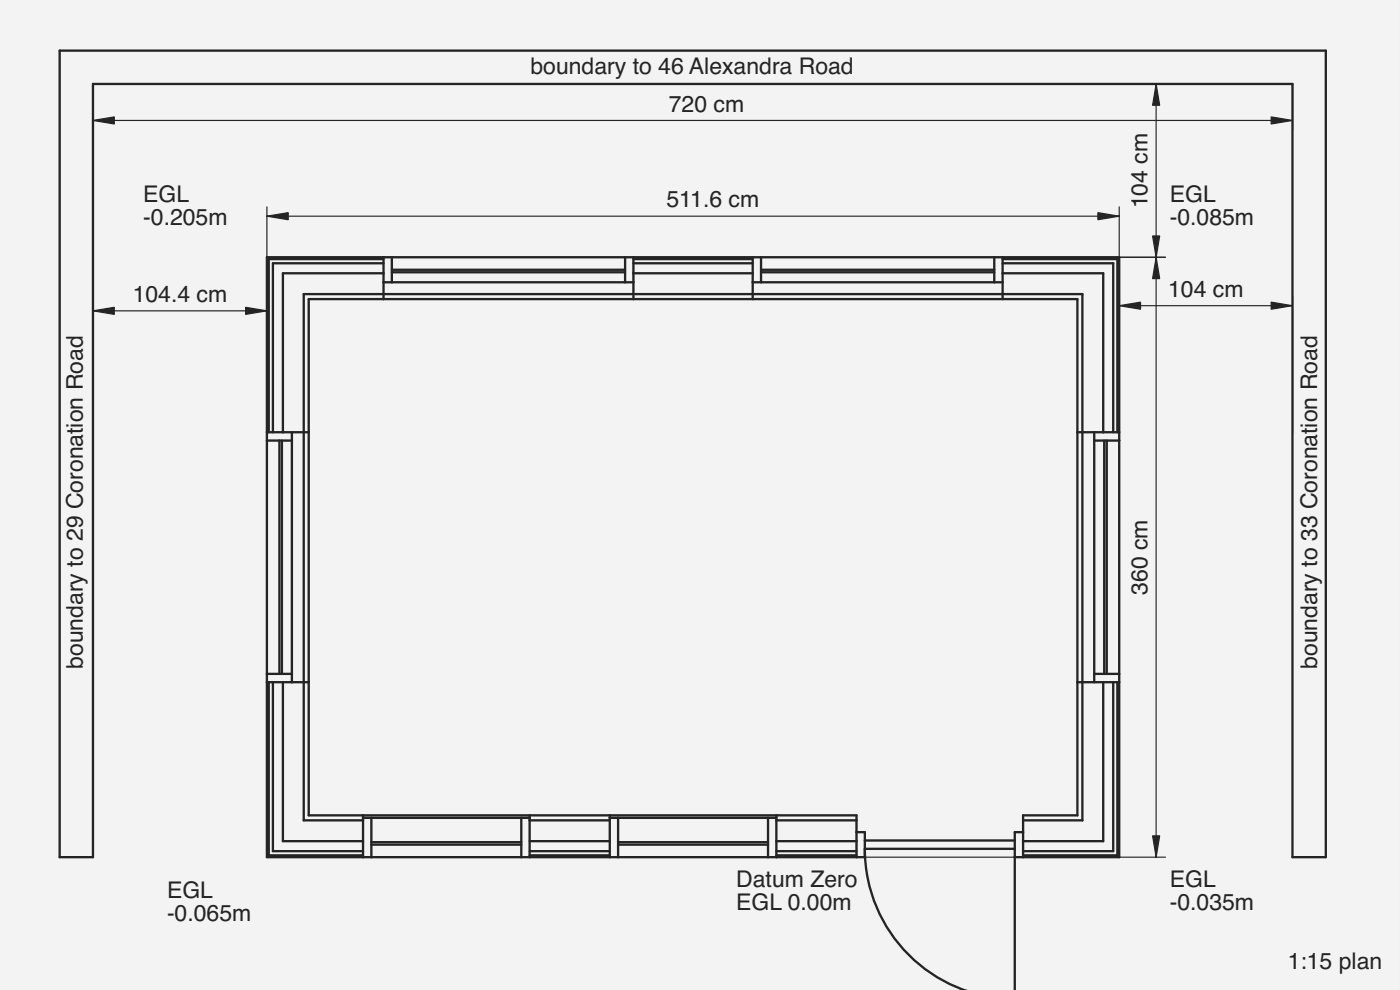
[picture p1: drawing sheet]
<svg xmlns="http://www.w3.org/2000/svg" width="420mm" height="297mm" viewBox="0 0 420 297" stroke-linecap="round" stroke-linejoin="round" font-family="sans-serif">
<path d="M0 0h420v297h-420z" fill-rule="evenodd" fill="#f1f3f5"/>
<path d="M0 0h420v297h-420zM0 0v297h420v-297z" fill="#000"/>
<g fill="#f1f3f5">
<path d="M80.1 77.2h255.8v180h-31.4v39.8h-14.7a44.6 44.6 0 0 1-30.3-42.3v2.5h-179.4z" fill-rule="evenodd"/>
<path d="M92.7 89.7h230.6v154.9h-16.3v5.1h-2.5v2.5h-45v-2.5h-2.5v-5.1h-164.3z" fill-rule="evenodd"/>
<path d="M17.9 15.2h380v242h-10v-232h-360v232h-10z" fill-rule="evenodd"/>
<path d="M259.5 254.7h45v42.3h-14.7a44.6 44.6 0 0 1-30.3-42.3z" fill-rule="evenodd"/>
<path d="M300.9 82h30.2v47.7h-6.3v-41.5h-23.9z" fill-rule="evenodd"/>
<path d="M84.9 82h30.2v6.2h-23.9v41.5h-6.3z" fill-rule="evenodd"/>
<path d="M84.9 204.7h6.3v41.4h17.8v6.3h-24.1z" fill-rule="evenodd"/>
<path d="M324.8 204.7h6.3v47.7h-24.1v-6.3h17.8z" fill-rule="evenodd"/>
<path d="M185.5 245.4h45v7.3h-45z" fill-rule="evenodd"/>
<path d="M111.5 245.4h44.9v7.3h-44.9z" fill-rule="evenodd"/>
<path d="M324.8 129.7h3.6v75h-3.6z" fill-rule="evenodd"/>
<path d="M225.9 84.7h75v3.5h-75z" fill-rule="evenodd"/>
<path d="M115.1 84.7h75v3.5h-75z" fill-rule="evenodd"/>
<path d="M87.6 129.7h3.6v75h-3.6z" fill-rule="evenodd"/>
<path d="M228.4 77.2h70v3.7h-70z" fill-rule="evenodd"/>
<path d="M117.6 77.2h70v3.7h-70z" fill-rule="evenodd"/>
<path d="M332.1 132.2h3.8v70h-3.8z" fill-rule="evenodd"/>
<path d="M80.1 132.2h3.8v70h-3.8z" fill-rule="evenodd"/>
<path d="M300.9 79h33.2v50.7h-3v-47.7h-30.2z" fill-rule="evenodd"/>
<path d="M81.9 79h33.2v3h-30.2v47.7h-3z" fill-rule="evenodd"/>
<path d="M331.1 204.7h3v50.7h-27.1v-3h24.1z" fill-rule="evenodd"/>
<path d="M81.9 204.7h3v47.7h24.1v3h-27.1z" fill-rule="evenodd"/>
<path d="M190.1 82h35.8v6.2h-35.8z" fill-rule="evenodd"/>
<path d="M84.6 132.2h3v70h-3z" fill-rule="evenodd"/>
<path d="M117.6 81.7h70v3h-70z" fill-rule="evenodd"/>
<path d="M328.4 132.2h3v70h-3z" fill-rule="evenodd"/>
<path d="M228.4 81.7h70v3h-70z" fill-rule="evenodd"/>
<path d="M111.5 253.4h44.9v3.8h-44.9z" fill-rule="evenodd"/>
<path d="M185.5 253.4h45v3.8h-45z" fill-rule="evenodd"/>
<path d="M233 246.1h24v6.3h-24z" fill-rule="evenodd"/>
<path d="M158.9 246.1h24.1v6.3h-24.1z" fill-rule="evenodd"/>
<path d="M115.1 88.2h75v1.5h-75z" fill-rule="evenodd"/>
<path d="M91.2 129.7h1.5v75h-1.5z" fill-rule="evenodd"/>
<path d="M225.9 88.2h75v1.5h-75z" fill-rule="evenodd"/>
<path d="M323.3 129.7h1.5v75h-1.5z" fill-rule="evenodd"/>
<path d="M259.5 252.2h45v2.5h-45z" fill-rule="evenodd"/>
<path d="M190.1 79h35.8v3h-35.8z" fill-rule="evenodd"/>
<path d="M300.9 77.7h34.4v52h-1.2v-50.7h-33.2z" fill-rule="evenodd"/>
<path d="M80.7 77.7h34.4v1.3h-33.2v50.7h-1.2z" fill-rule="evenodd"/>
<path d="M80.7 204.7h1.2v50.7h27.1v1.2h-28.3z" fill-rule="evenodd"/>
<path d="M334.1 204.7h1.2v51.9h-28.3v-1.2h27.1z" fill-rule="evenodd"/>
<path d="M300.9 88.2h23.9v41.5h-1.5v-40h-22.4z" fill-rule="evenodd"/>
<path d="M91.2 88.2h23.9v1.5h-22.4v40h-1.5z" fill-rule="evenodd"/>
<path d="M91.2 204.7h1.5v39.9h16.3v1.5h-17.8z" fill-rule="evenodd"/>
<path d="M323.3 204.7h1.5v41.4h-17.8v-1.5h16.3z" fill-rule="evenodd"/>
<path d="M233 252.4h24v3h-24z" fill-rule="evenodd"/>
<path d="M158.9 252.4h24.1v3h-24.1z" fill-rule="evenodd"/>
<path d="M190.1 88.2h35.8v1.5h-35.8z" fill-rule="evenodd"/>
<path d="M331.4 132.2h.7v70h-.7z" fill-rule="evenodd"/>
<path d="M83.9 132.2h.7v70h-.7z" fill-rule="evenodd"/>
<path d="M228.4 80.9h70v.8h-70z" fill-rule="evenodd"/>
<path d="M117.6 80.9h70v.8h-70z" fill-rule="evenodd"/>
<path d="M300.9 77.2h35v52.5h-.6v-52h-34.4z" fill-rule="evenodd"/>
<path d="M80.1 77.2h35v.5h-34.4v52h-.6z" fill-rule="evenodd"/>
<path d="M190.1 77.7h35.8v1.3h-35.8z" fill-rule="evenodd"/>
<path d="M335.3 204.7h.6v52.5h-28.9v-.6h28.3z" fill-rule="evenodd"/>
<path d="M80.1 204.7h.6v51.9h28.3v.6h-28.9z" fill-rule="evenodd"/>
<path d="M109 244.6h49.9v.8h-49.9z" fill-rule="evenodd"/>
<path d="M183 244.6h50v.8h-50z" fill-rule="evenodd"/>
<path d="M233 244.6h24v1.5h-24z" fill-rule="evenodd"/>
<path d="M158.9 244.6h24.1v1.5h-24.1z" fill-rule="evenodd"/>
<path d="M111.5 252.7h44.9v.7h-44.9z" fill-rule="evenodd"/>
<path d="M185.5 252.7h45v.7h-45z" fill-rule="evenodd"/>
<path d="M233 255.4h24v1.2h-24z" fill-rule="evenodd"/>
<path d="M158.9 255.4h24.1v1.2h-24.1z" fill-rule="evenodd"/>
<path d="M230.5 245.4h2.5v11.8h-2.5z" fill-rule="evenodd"/>
<path d="M183 245.4h2.5v11.8h-2.5z" fill-rule="evenodd"/>
<path d="M109 245.4h2.5v11.8h-2.5z" fill-rule="evenodd"/>
<path d="M156.4 245.4h2.5v11.8h-2.5z" fill-rule="evenodd"/>
<path d="M190.1 77.2h35.8v.5h-35.8z" fill-rule="evenodd"/>
<path d="M80.1 202.2h7.5v2.5h-7.5z" fill-rule="evenodd"/>
<path d="M304.5 249.7h2.5v7.5h-2.5z" fill-rule="evenodd"/>
<path d="M80.1 129.7h7.5v2.5h-7.5z" fill-rule="evenodd"/>
<path d="M225.9 77.2h2.5v7.5h-2.5z" fill-rule="evenodd"/>
<path d="M187.6 77.2h2.5v7.5h-2.5z" fill-rule="evenodd"/>
<path d="M328.4 129.7h7.5v2.5h-7.5z" fill-rule="evenodd"/>
<path d="M328.4 202.2h7.5v2.5h-7.5z" fill-rule="evenodd"/>
<path d="M115.1 77.2h2.5v7.5h-2.5z" fill-rule="evenodd"/>
<path d="M298.4 77.2h2.5v7.5h-2.5z" fill-rule="evenodd"/>
<path d="M257 249.7h2.5v7.5h-2.5z" fill-rule="evenodd"/>
<path d="M233 256.6h24v.6h-24z" fill-rule="evenodd"/>
<path d="M158.9 256.6h24.1v.6h-24.1z" fill-rule="evenodd"/>
</g>
<g fill="none" stroke="#212529" stroke-width=".7">
<path d="M17.9 15.2h380v242h-10v-232h-360v232h-10zM115.1 77.7h-34.4v52M115.1 79h-33.2v50.7M115.1 77.2v12.5M117.6 77.2v7.5M187.6 77.2v7.5M190.1 77.7h35.8M190.1 79h35.8M190.1 77.2v12.5M225.9 77.2v12.5M228.4 77.2v7.5M298.4 77.2v7.5"/>
<path d="M300.9 77.7h34.4v52M300.9 79h33.2v50.7M300.9 77.2v12.5M115.1 82h-30.2v47.7M115.1 84.7h75M117.6 80.9h70M117.6 81.7h70M190.1 82h35.8M225.9 84.7h75M228.4 80.9h70M228.4 81.7h70M300.9 82h30.2v47.7"/>
<path d="M80.1 129.7h12.6M80.1 132.2h7.5M83.9 132.2v70M84.6 132.2v70M87.6 129.7v75M323.3 129.7h12.6M328.4 129.7v75M328.4 132.2h7.5M331.4 132.2v70M332.1 132.2v70M80.1 204.7h12.6M80.1 202.2h7.5"/>
<path d="M80.7 204.7v51.9h28.3M81.9 204.7v50.7h27.1M84.9 204.7v47.7h24.1M323.3 204.7h12.6M328.4 202.2h7.5M331.1 204.7v47.7h-24.1M334.1 204.7v50.7h-27.1M335.3 204.7v51.9h-28.3M109 246.1h-17.8v-157.9h233.6v157.9h-17.8M109 245.4h49.9M109 244.6v12.6M111.5 245.4v11.8"/>
<path d="M111.5 253.4h44.9M111.5 252.7h44.9M156.4 245.4v11.8M158.9 256.6h24.1M158.9 255.4h24.1M158.9 252.4h24.1M158.9 246.1h24.1M158.9 244.6v12.6M183 245.4h50M183 244.6v12.6M185.5 253.4h45M185.5 252.7h45"/>
<path d="M185.5 245.4v11.8M230.5 245.4v11.8M233 256.6h24M233 255.4h24M233 252.4h24M233 246.1h24M233 244.6v12.6M257 249.7h2.5v7.5h-179.4v-180h255.8v180h-31.4M257 257.2v-12.6h-164.3v-154.9h230.6v154.9h-16.3v12.6M259.5 252.2h45M304.5 254.7h-45a45 45 0 0 0 29.8 42.3M307 249.7h-2.5v47.3"/>
</g>
<g fill="none" stroke="#212529" stroke-width=".35">
<path d="M27.9 25.2v13.7M27.9 36.1h360M335.9 25.2h13.9M347 25.2v232M387.9 25.2v13.7M27.9 77.2v18.9M80.1 64.9h255.8M80.1 62.1v195.1h269.7M80.1 77.2h269.7M335.9 62.1v195.1M27.9 93.3h52.2M335.9 91.7h52"/>
<path d="M387.9 88.9v40.8"/>
</g>
<g fill="#212529" stroke="#212529" stroke-width=".35">
<path d="M80.1 64.9l6.4-1.1v2.1z"/>
<path d="M329.5 63.8l6.4 1.1-6.4 1z"/>
<path d="M347 77.2l1 6.4h-2.1z"/>
<path d="M345.9 250.8h2.1l-1 6.4z"/>
<path d="M347 25.2l1 6.4h-2.1z"/>
<path d="M345.9 70.8h2.1l-1 6.4z"/>
<path d="M381.5 90.7l6.4 1-6.4 1.1z"/>
<path d="M335.9 91.7l6.4-1v2.1z"/>
<path d="M27.9 93.3l6.4-1.1v2.1z"/>
<path d="M73.7 92.2l6.4 1.1-6.4 1z"/>
<path d="M381.5 35.1l6.4 1-6.4 1.1z"/>
<path d="M27.9 36.1l6.4-1v2.1z"/>
</g>
<g font-size="6.9" fill="#212529">
<text x="159.2" y="22.2">boundary to 46 Alexandra Road</text>
<text x="200.7" y="33.5">720 cm</text>
<text x="43" y="60.5">EGL</text>
<text x="200" y="62.3">511.6 cm</text>
<text x="344.4" y="62.5" transform="rotate(-90 344.4 62.5)">104 cm</text>
<text x="351.1" y="60.5">EGL</text>
<text x="43" y="67.4">-0.205m</text>
<text x="351.1" y="67.4">-0.085m</text>
<text x="350.6" y="89.1">104 cm</text>
<text x="39.8" y="90.7">104.4 cm</text>
<text x="344.4" y="178.5" transform="rotate(-90 344.4 178.5)">360 cm</text>
<text x="24.9" y="200.7" transform="rotate(-90 24.9 200.7)">boundary to 29 Coronation Road</text>
<text x="395.3" y="200.7" transform="rotate(-90 395.3 200.7)">boundary to 33 Coronation Road</text>
<text x="50.1" y="269.4">EGL</text>
<text x="221" y="266.1">Datum Zero</text>
<text x="351.1" y="266.1">EGL</text>
<text x="221" y="273">EGL 0.00m</text>
<text x="351.1" y="273">-0.035m</text>
<text x="50.1" y="276.3">-0.065m</text>
<text x="386.5" y="290.8">1:15 plan</text>
</g>
</svg>
